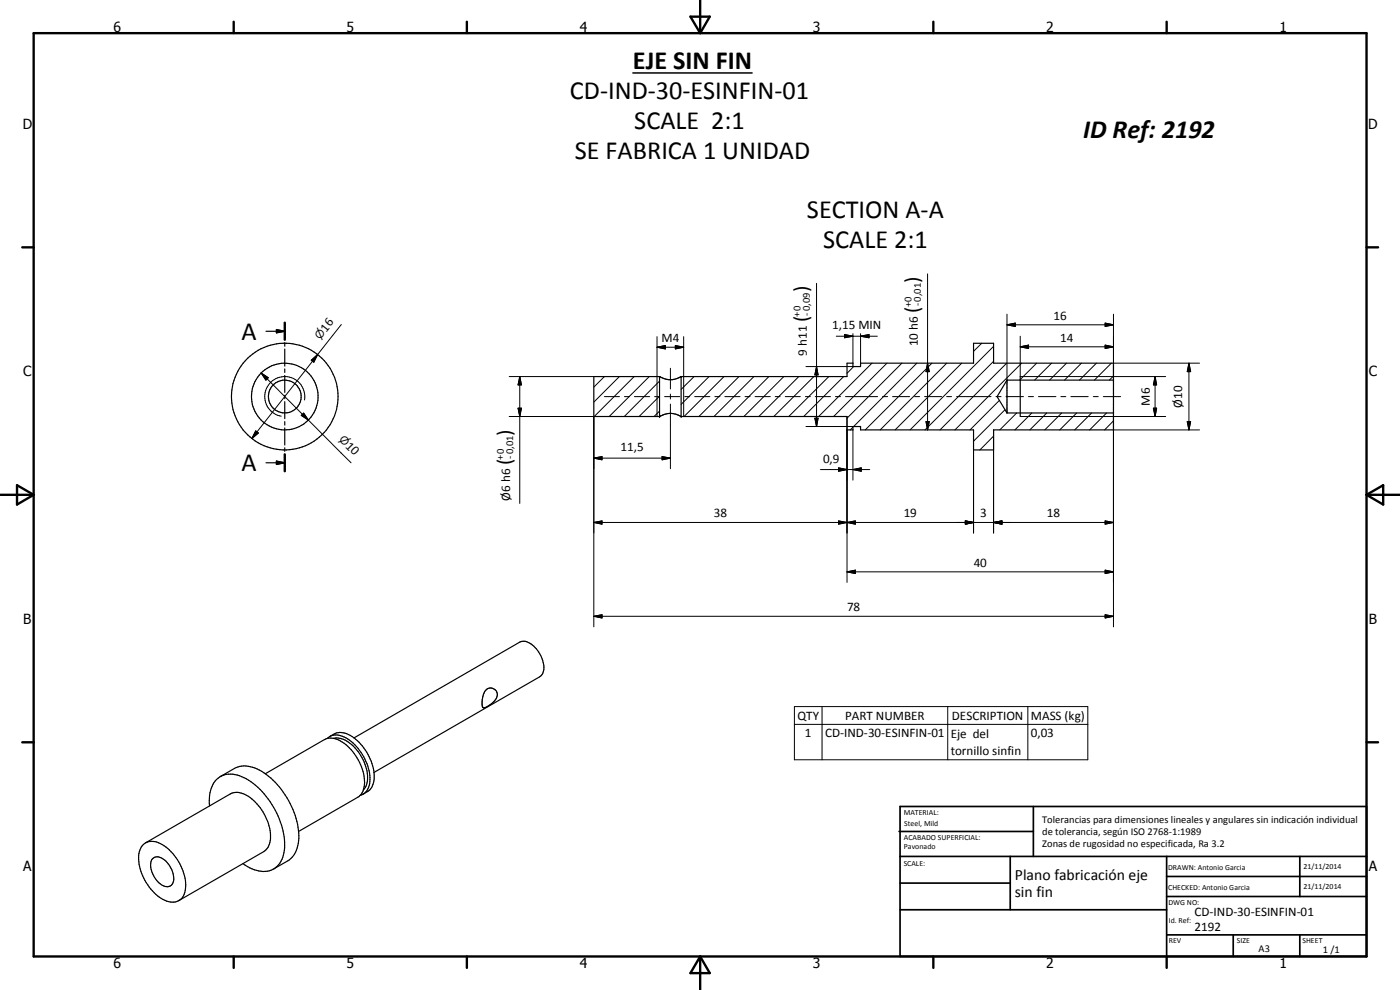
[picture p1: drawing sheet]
<svg xmlns="http://www.w3.org/2000/svg" width="420mm" height="297mm" viewBox="0 0 420 297" stroke-linecap="round" stroke-linejoin="round" font-family="sans-serif">
<g fill="none" stroke="#000" stroke-width=".35">
<path d="M79.8 99.4h5.7M83 98.9l2.5 .5-2.5 .5zM85.5 96.8v5.1M85.5 102.8v1.1M85.5 104.7v5.2M85.5 110.7v1.1M85.5 112.6v5.1M85.5 118.6v1M197.9 113h-19.7v12h19.8a5.9 5.9 0 0 1 6.2-.2l50 .2v4h1.8v-1h2.3v1h33.9v6h6v-6h36v-20h-36v-6h-6v6h-33.9v1h-2.3v-1h-1.8v4h-49.8M197.9 113v12M197.9 113l2.7 .9 1.9-.1 1.9-.8M204.4 113v12"/>
<path d="M302.2 114l-3 5 3 4.9M302.2 114h32M302.2 114v9.9M306.2 113v12M79.8 138.9h5.7M83 138.3l2.5 .6-2.5 .5zM85.5 120.5v5.1M85.5 126.5v1.1M85.5 128.4v5.1M85.5 134.4v1M85.5 136.3v5.1M302.2 123.9h32"/>
<path d="M145.9 207a2.04 2.04 0 0 1 2.8 .1 2.04 2.04 0 0 1 0 2.9 6.5 6.5 0 0 1-3.6 2.4l-.4-.5v-2.1l.4-1.5zM66.1 233l4.3-2.5a8.1 8.1 0 0 1 8.2 .9 24.6 24.6 0 0 1 11 20.9 7.5 7.5 0 0 1-3.2 6l-4.3 2.4M79.6 232.2l17.8-10.3a5.5 5.5 0 0 1 5.9 1.1 15.2 15.2 0 0 1 6 13l-.4 1.5-1.2 1.5-18.1 10.5M98.2 221.6a4.5 4.5 0 0 1 5.6-.2 15.1 15.1 0 0 1 7.1 13.7 4.1 4.1 0 0 1-2.8 3.5M99 221a5.5 5.5 0 0 1 7.2 .4 15.4 15.4 0 0 1 6 12.9 4.8 4.8 0 0 1-3.2 4M100.1 221.5a6.9 6.9 0 0 1 6.4 2.9 11.9 11.9 0 0 1 3.3 11.5l-.8 1.1M106.2 221.4l49.8-28.7a4 4 0 0 1 4.6 1.6 8 8 0 0 1 2.3 7.7l-.9 1.1-49.8 28.7M43 253.4a5 5 0 0 1 6.2 .3 15 15 0 0 1 6.4 13.6 4 4 0 0 1-6.1 2.8 14.7 14.7 0 0 1-7.7-14.5l.6-1.5zM43.7 252.9l25.4-14.7a5.8 5.8 0 0 1 6.5 1.5 15.3 15.3 0 0 1 5.5 12.6 4.3 4.3 0 0 1-1.9 3.2l-25.5 14.7M45.8 257.7l.5-.4a3.5 3.5 0 0 1 3.9 1.5 7.1 7.1 0 0 1 1.9 5.5 2.13 2.13 0 0 1-1.4 1.7 2.13 2.13 0 0 1-2.2-.5 6.9 6.9 0 0 1-3-7.6zM62.9 241.8a8.6 8.6 0 0 1 3.5-8.9 9 9 0 0 1 8.9 1.7 24.9 24.9 0 0 1 10.1 19.8 6.9 6.9 0 0 1-4.6 6.9 10 10 0 0 1-7.9-2.2"/>
<circle cx="85.5" cy="119" r="10"/>
<circle cx="85.5" cy="119" r="16"/>
<circle cx="85.5" cy="119" r="4.9"/>
</g>
<g fill="none" stroke="#000" stroke-width=".3">
<path d="M102.4 97.4l-7.1 9M245.1 85v43M278.4 82.2v46.8M302.2 97.5l2.5-.6v1.1zM302.2 97.5h32M302.2 94.3v19.7M331.7 96.9l2.5 .6-2.5 .5zM334.2 94.3v19.7M78.4 111.9l2.1 1.4-.7 .7zM78.4 111.9l14.1 14.1M93.4 108.1l1.9-1.7-1.1 2.3zM95.3 106.4l-19.7 25.2"/>
<path d="M152.8 113h25.4M156 113l.5 2.5h-1zM156 113v38M181.4 113l-3.2 3.2M181.4 119h4.5M185.9 113l-7.7 7.6M187.4 119h1.5M190.3 113l-12 12M190.4 119h4.6M194.8 113l-12 12M196.5 119h1.4M197.2 104.2l2.5-.5v1z"/>
<path d="M197.2 101v24M197.2 104.2h8M197.9 118.9l-6.1 6.1M197.9 114.3l-10.5 10.7M199.5 119h4.5M201.2 110.5v6.2M201.2 118.2v1.5M202.7 103.7l2.5 .5-2.5 .5zM205.2 101v24M205.5 119h1.5M208.3 113l-3.9 3.8M208.5 119h4.6"/>
<path d="M212.8 113l-8.4 8.3M214.5 119h1.6M217.3 113l-12 12M217.5 119h4.6M221.8 113l-12 12M223.6 119h1.5M226.3 113l-12 12M226.6 119h4.6M230.7 113l-11.9 12M232.7 119h1.4M235.2 113l-11.9 12M235.7 119h4.5"/>
<path d="M239.7 113l-12 12M241.7 119h1.5M241.9 110h14.1M244.3 113l-12.1 12M244.7 119h4.5M245.1 110l.4 2.5h-1zM248.7 113l-12 12M250.7 119h1.6M251 100.9h12.3M253.2 113l-12 12M253.5 100.4l2.5 .5-2.5 .4zM253.7 119h9.7"/>
<path d="M256 100.1v8.9M256.2 110l-2 2M258.3 100.9l2.5-.5v.9zM258.3 100.1v8.9M261.7 109l-16 16M264.9 119h1.5M266.2 109l-16 16M267.9 119h5.1M270.7 109l-16.5 16.5M274.5 119h1.5M275.2 109l-19 19M277.5 119h5.1"/>
<path d="M278.4 109l.5 2.5h-1zM279.7 109l-20 20M284.1 119h1.5M284.1 109l-20 20M287.1 119h10.3M288.6 109l-20 20M294.6 103l-2.4 2.4M298.2 108.4l-20.6 20.6M298.2 103.9l-25.1 25.1M298.9 119h1.5M301.9 119h5.3M302.1 109l-20 20"/>
<path d="M306.2 104.1l2.5-.6v1.1zM306.2 100.9v12.1h43.6M306.2 104.1h28M306.6 109l-20 20M308.6 119h1.6M311.1 109l-5.1 5M311.6 119h5.3M315.6 109l-5.1 5M318.4 119h1.5M320.1 109l-5.1 5M321.4 119h5.2M324.6 109l-5.1 5"/>
<path d="M328.1 119h1.5M329 109l-5 5M331.1 119h5.2M331.7 103.5l2.5 .6-2.5 .5zM333.5 109l-5 5M334.2 112.8l-1.3 1.2M334.2 109h25.8M346.7 113l.4 2.5h-1zM346.7 113v12M356.8 109l.5 2.5h-1zM356.8 109v20M76.7 129.3l.8 .6-1.9 1.7z"/>
<path d="M90.4 124.6l.7-.6 1.4 2zM91.4 120a6 6 0 0 0-4.9-6.9 6 6 0 0 0-6.9 4.8 6 6 0 0 0 4.8 7M92.5 126l12.9 12.9M152.8 125h25.4v63.1M155.5 122.5h1l-.5 2.5zM178.2 137.5l2.5-.5v1zM178.2 137.5h23M197.9 123.4l-1.6 1.6M198.7 137l2.5 .5-2.5 .5zM201.2 121.2v19.4M241.9 128h14.1M244.5 125.5h1l-.4 2.5z"/>
<path d="M254.2 125v49.8M256 128.1l-.8 .9M256 129v15.1M277.9 126.5h1l-.5 2.5zM292.2 135v24.9M298.2 130.9l-4.1 4.1M298.2 129v30.9M299.9 120.1l-8.8 8.9M301.6 122.9l-9.4 9.5M305.1 123.9l-5.1 5.1M306.2 125h43.6M309.7 123.9l-5.1 5.1"/>
<path d="M314.1 123.9l-5 5.1M318.6 123.9l-5 5.1M323.1 123.9l-5.1 5.1M327.6 123.9l-5.1 5.1M332.1 123.9l-5.1 5.1M334.2 126.3l-2.7 2.7M334.2 123.9v64.2M334.2 129h25.8M346.1 122.5h1l-.4 2.5zM356.3 126.5h1l-.5 2.5zM178.2 156.8l2.5-.5v1zM178.2 156.8h156"/>
<path d="M246.2 140.9h14.8M251.7 156.3l2.5 .5-2.5 .5zM251.7 140.4l2.5 .5-2.5 .5zM254.2 156.8l2.5-.5v1zM256 140.9l2.5-.5v1zM289.7 156.3l2.5 .5-2.5 .5zM298.2 156.8l2.5-.5v1zM331.7 156.3l2.5 .5-2.5 .5zM254.2 171.6l2.5-.5v1zM254.2 171.6h80M331.7 171.1l2.5 .5-2.5 .5zM178.2 184.9l2.5-.5v1z"/>
<path d="M178.2 184.9h156M331.7 184.4l2.5 .5-2.5 .5zM238.4 212h88.1v16h-88.1zM238.4 217.3h88.1M246.7 212v16M284.4 212v16M308.5 212v16"/>
</g>
<path d="M189.9 21.9h35.8" fill="none" stroke="#000" stroke-width=".46"/>
<g fill="#000">
<circle cx="197.9" cy="113" r=".18"/>
<circle cx="204.4" cy="113" r=".18"/>
<circle cx="197.9" cy="125" r=".18"/>
<circle cx="204.4" cy="125" r=".18"/>
</g>
<g fill="none" stroke="#000" stroke-width=".71">
<path d="M10.1 9.9h400v277.1h-400zM70.1 6.5v3.4M140.1 6.5v3.4M207.2 5h5.8l-2.9 4.9zM210.1 0v9.9M280.1 6.5v3.4M350.1 6.5v3.4M6.7 74.2h3.4M410.1 74.2h3.5M85.5 96.8v5.1M85.5 136.3v5.1M.1 148.5h10"/>
<path d="M5.1 145.6l5 2.9-5 2.9zM410.1 148.5h10M410.1 148.5l5-2.9v5.8zM6.7 222.7h3.4M410.1 222.7h3.5M70.1 287v3.4M140.1 287v3.4M210.1 287v10M210.1 287l2.9 5h-5.8zM280.1 287v3.4M350.1 287v3.4"/>
</g>
<g fill="none" stroke="#000" stroke-width=".51">
<path d="M269.8 249.5h40.3M270.1 242h140v45h-140zM270.1 257h140M303.2 257v16M310.1 242v15M350.1 257v30M390.1 257v12M270.1 265h33.1M270.1 273h80M350.1 269h60M350.1 263h60M350.1 280.5h60"/>
<path d="M370.1 280.5v6.5M390.1 280.5v6.5"/>
</g>
<g fill="#000">
<path d="M83 98.9l2.5 .5-2.5 .5zM302.2 97.5l2.5-.6v1.1zM331.7 96.9l2.5 .6-2.5 .5zM78.4 111.9l2.1 1.4-.7 .7zM93.4 108.1l1.9-1.7-1.1 2.3zM156 113l.5 2.5h-1zM197.2 104.2l2.5-.5v1zM202.7 103.7l2.5 .5-2.5 .5zM245.1 110l.4 2.5h-1zM253.5 100.4l2.5 .5-2.5 .4zM258.3 100.9l2.5-.5v.9zM278.4 109l.5 2.5h-1z"/>
<path d="M306.2 104.1l2.5-.6v1.1zM331.7 103.5l2.5 .6-2.5 .5zM346.7 113l.4 2.5h-1zM356.8 109l.5 2.5h-1zM76.7 129.3l.8 .6-1.9 1.7zM83 138.3l2.5 .6-2.5 .5zM90.4 124.6l.7-.6 1.4 2zM155.5 122.5h1l-.5 2.5zM178.2 137.5l2.5-.5v1zM198.7 137l2.5 .5-2.5 .5zM244.5 125.5h1l-.4 2.5zM277.9 126.5h1l-.5 2.5z"/>
<path d="M346.1 122.5h1l-.4 2.5zM356.3 126.5h1l-.5 2.5zM178.2 156.8l2.5-.5v1zM251.7 156.3l2.5 .5-2.5 .5zM251.7 140.4l2.5 .5-2.5 .5zM254.2 156.8l2.5-.5v1zM256 140.9l2.5-.5v1zM289.7 156.3l2.5 .5-2.5 .5zM298.2 156.8l2.5-.5v1zM331.7 156.3l2.5 .5-2.5 .5zM254.2 171.6l2.5-.5v1zM331.7 171.1l2.5 .5-2.5 .5z"/>
<path d="M178.2 184.9l2.5-.5v1zM331.7 184.4l2.5 .5-2.5 .5z"/>
</g>
<g font-size="7.9">
<text x="189.9" y="20.8">EJE SIN FIN</text>
<text x="171.1" y="29.8">CD-IND-30-ESINFIN-01</text>
<text x="190.4" y="38.8">SCALE 2:1</text>
<text x="325.1" y="41.5">ID Ref: 2192</text>
<text x="172.5" y="47.8">SE FABRICA 1 UNIDAD</text>
<text x="242.2" y="65.5">SECTION A-A</text>
<text x="247" y="74.5">SCALE 2:1</text>
<text x="72.5" y="101.9">A</text>
<text x="72.5" y="141.4">A</text>
</g>
<g font-size="6.3">
<text x="242.4" y="87.7" transform="rotate(-90 242.4 87.7)">)</text>
<text x="275.8" y="84.9" transform="rotate(-90 275.8 84.9)">)</text>
<text x="275.8" y="93.8" transform="rotate(-90 275.8 93.8)">(</text>
<text x="242.4" y="96.6" transform="rotate(-90 242.4 96.6)">(</text>
<text x="153.4" y="130.7" transform="rotate(-90 153.4 130.7)">)</text>
<text x="153.4" y="139.7" transform="rotate(-90 153.4 139.7)">(</text>
</g>
<g font-size="4.7">
<text x="304.6" y="263.9">Plano fabricación eje</text>
<text x="304.6" y="269.3">sin fin</text>
</g>
<g font-size="4.2">
<text x="34" y="9.6">6</text>
<text x="104" y="9.6">5</text>
<text x="174" y="9.6">4</text>
<text x="244" y="9.6">3</text>
<text x="314" y="9.6">2</text>
<text x="384" y="9.6">1</text>
<text x="6.8" y="38.7">D</text>
<text x="410.6" y="38.7">D</text>
<text x="7" y="112.9">C</text>
<text x="410.8" y="112.9">C</text>
<text x="7" y="187.1">B</text>
<text x="410.8" y="187.1">B</text>
<text x="7" y="261.4">A</text>
<text x="410.8" y="261.4">A</text>
<text x="34" y="290.4">6</text>
<text x="104" y="290.4">5</text>
<text x="174" y="290.4">4</text>
<text x="244" y="290.4">3</text>
<text x="314" y="290.4">2</text>
<text x="384" y="290.4">1</text>
</g>
<g font-size="3.9">
<text x="316.2" y="95.9">16</text>
<text x="97.9" y="99.8" transform="rotate(-52 97.9 99.8)">16</text>
<text x="249.8" y="98.8">1,15 MIN</text>
<text x="198.5" y="102.7">M4</text>
<text x="242.1" y="106.7" transform="rotate(-90 242.1 106.7)">9 h11</text>
<text x="275.5" y="103.9" transform="rotate(-90 275.5 103.9)">10 h6</text>
<text x="318.2" y="102.6">14</text>
<text x="345.1" y="121.7" transform="rotate(-90 345.1 121.7)">M6</text>
<text x="354.8" y="122.3" transform="rotate(-90 354.8 122.3)">Ø10</text>
<text x="103.5" y="134" transform="rotate(45 103.5 134)">10</text>
<text x="186.3" y="135.4">11,5</text>
<text x="247" y="138.9">0,9</text>
<text x="153.1" y="150.3" transform="rotate(-90 153.1 150.3)">Ø6 h6</text>
<text x="214.2" y="155.2">38</text>
<text x="271.2" y="155.2">19</text>
<text x="294.2" y="155.2">3</text>
<text x="314.2" y="155.2">18</text>
<text x="292.2" y="170.1">40</text>
<text x="254.2" y="183.4">78</text>
<text x="239.3" y="215.9">QTY</text>
<text x="253.6" y="215.9">PART NUMBER</text>
<text x="285.7" y="215.9">DESCRIPTION</text>
<text x="241.5" y="221.2">1</text>
<text x="247.6" y="221.2">CD-IND-30-ESINFIN-01</text>
<text x="285.3" y="221.3">Eje del</text>
<text x="309.4" y="216">MASS (kg)</text>
<text x="309.4" y="221.2">0,03</text>
<text x="285.3" y="226.7">tornillo sinfin</text>
<text x="358.5" y="275">CD-IND-30-ESINFIN-01</text>
<text x="358.5" y="279.4">2192</text>
</g>
<g font-size="3.3">
<text x="96.1" y="102" transform="rotate(-52 96.1 102)">n</text>
<text x="101.5" y="132" transform="rotate(45 101.5 132)">n</text>
</g>
<g font-size="3.1">
<text x="240.1" y="95" transform="rotate(-90 240.1 95)">+0</text>
<text x="243" y="94.7" transform="rotate(-90 243 94.7)">-0,09</text>
<text x="273.5" y="92.2" transform="rotate(-90 273.5 92.2)">+0</text>
<text x="276.3" y="91.9" transform="rotate(-90 276.3 91.9)">-0,01</text>
<text x="154" y="137.8" transform="rotate(-90 154 137.8)">-0,01</text>
<text x="151.1" y="138" transform="rotate(-90 151.1 138)">+0</text>
<text x="312.7" y="246.8">Tolerancias para dimensiones lineales y angulares sin indicación individual</text>
<text x="312.7" y="250.4">de tolerancia, según ISO 2768-1:1989</text>
<text x="312.7" y="254">Zonas de rugosidad no especificada, Ra 3.2</text>
<text x="377.7" y="285.6">A3</text>
<text x="397" y="285.9">1 /1</text>
</g>
<g font-size="2.4">
<text x="271.2" y="244.4">MATERIAL:</text>
<text x="271.3" y="252">ACABADO SUPERFICIAL:</text>
<text x="271.4" y="247.9">Steel, Mild</text>
<text x="271.3" y="254.6">Pavonado</text>
<text x="271.2" y="259.7">SCALE:</text>
<text x="350.6" y="260.9">DRAWN: Antonio Garcia</text>
<text x="391.2" y="260.6">21/11/2014</text>
<text x="350.6" y="267">CHECKED: Antonio Garcia</text>
<text x="391.2" y="266.7">21/11/2014</text>
<text x="350.6" y="271.4">DWG NO:</text>
<text x="350.8" y="276.9">Id. Ref:</text>
<text x="350.8" y="282.8">REV</text>
<text x="371.2" y="282.9">SIZE</text>
<text x="390.9" y="282.9">SHEET</text>
</g>
</svg>
